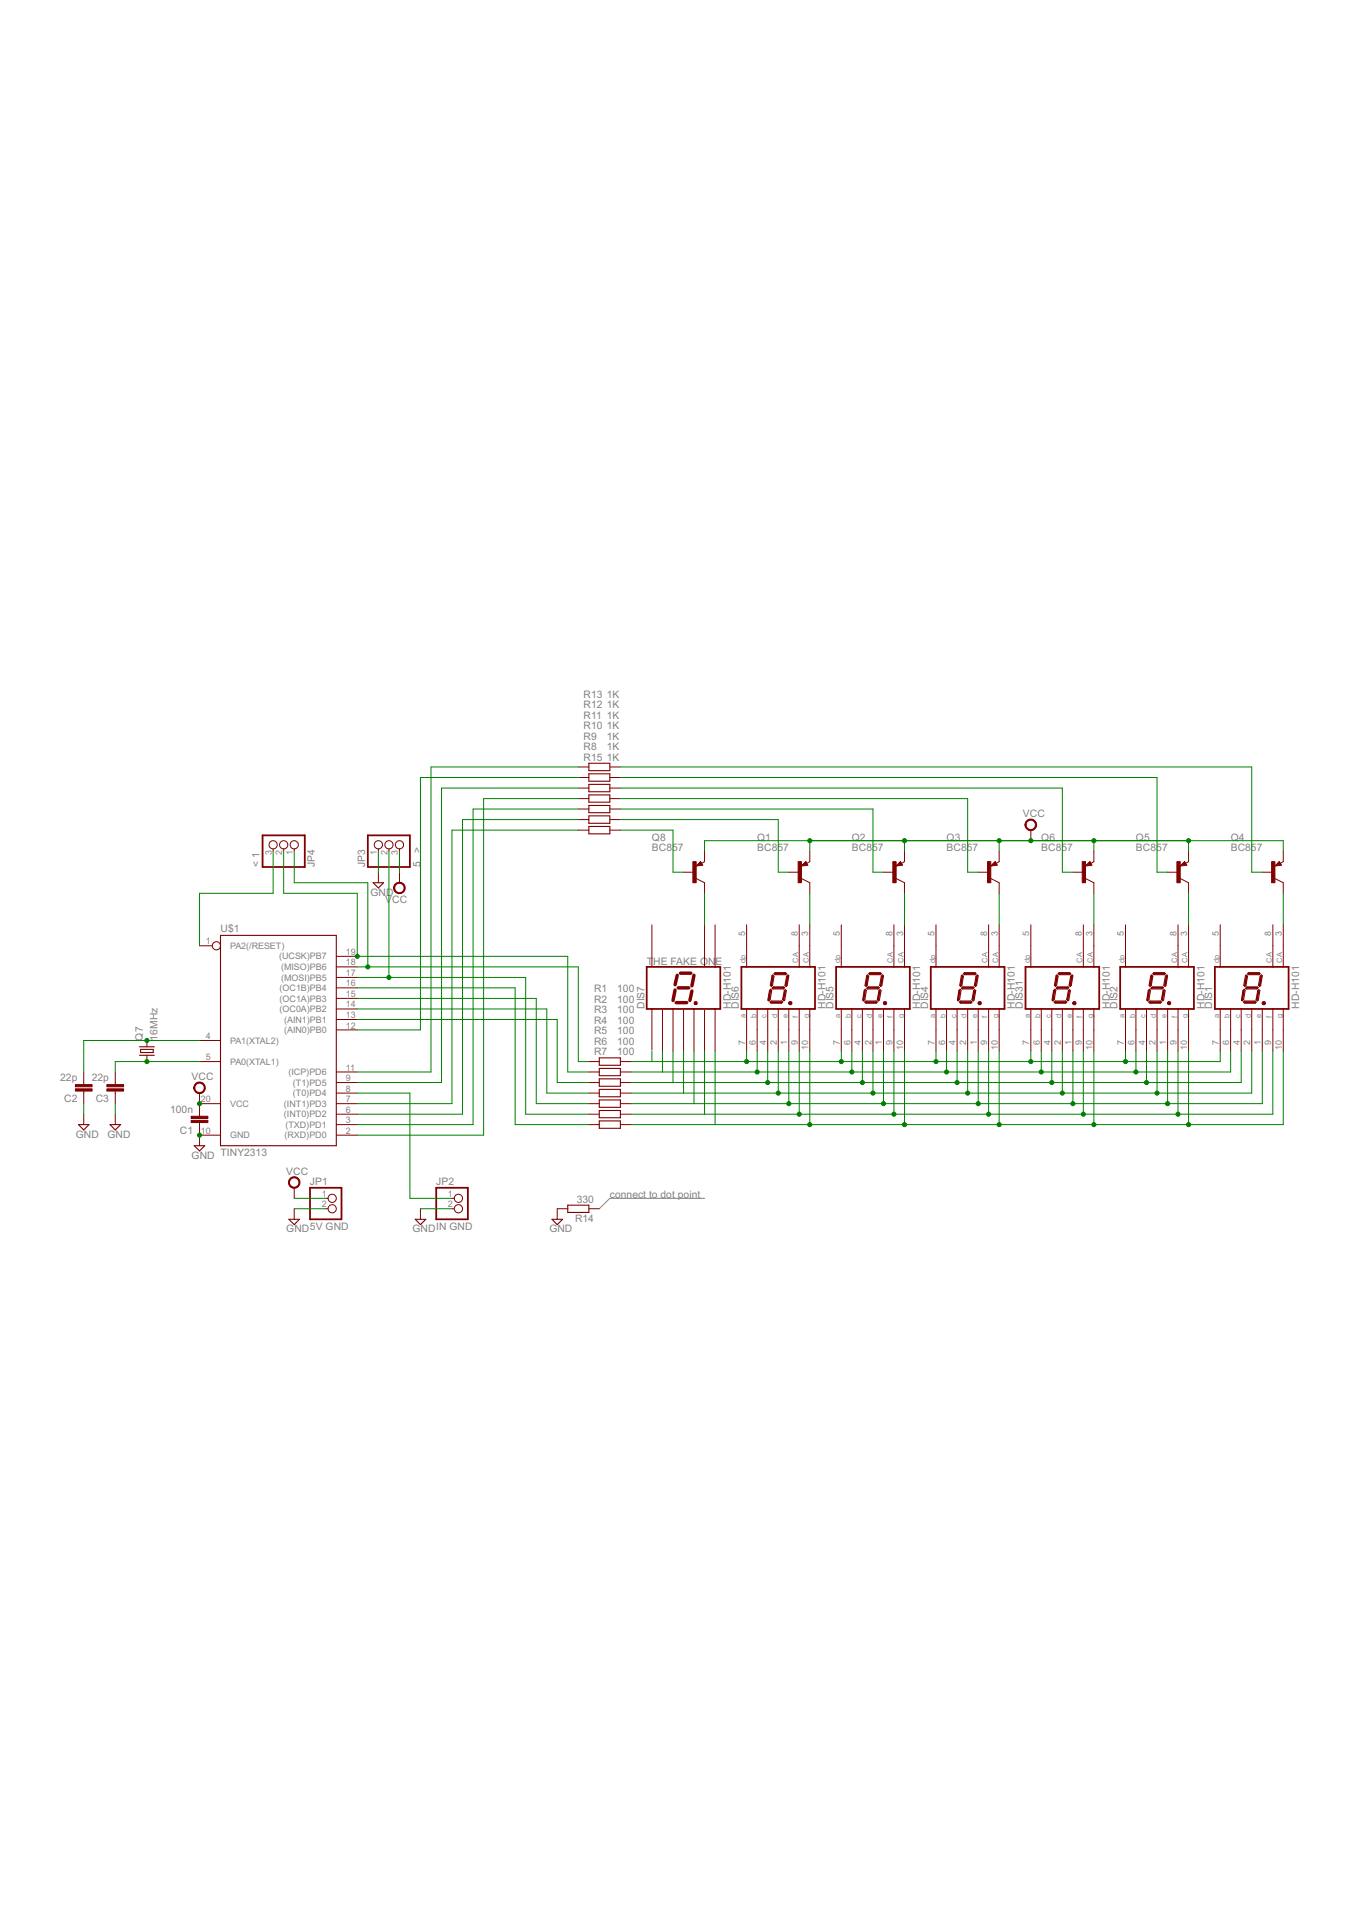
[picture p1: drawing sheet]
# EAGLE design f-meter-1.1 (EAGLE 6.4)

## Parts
C1  100n  C-EUC0805  [C0805]
C2  22p  C-EUC0805  [C0805]
C3  22p  C-EUC0805  [C0805]
DIS1  HD-H101  [HDSP-M]
DIS2  HD-H101  [HDSP-M]
DIS4  HD-H101  [HDSP-M]
DIS5  HD-H101  [HDSP-M]
DIS6  HD-H101  [HDSP-M]
DIS31  HD-H101  [HDSP-M]
JP1  5V GND  PINHD-1X2  [1X02]
JP2  IN GND  PINHD-1X2  [1X02]
JP3  5 >  PINHD-1X03_2.54-SMD-90°  [1X03SMD/90]
JP4  < 1  PINHD-1X03_2.54-SMD-90°  [1X03SMD/90]
Q1  BC857  BC857ASMD  [SOT23-BEC]
Q2  BC857  BC857ASMD  [SOT23-BEC]
Q3  BC857  BC857ASMD  [SOT23-BEC]
Q4  BC857  BC857ASMD  [SOT23-BEC]
Q5  BC857  BC857ASMD  [SOT23-BEC]
Q6  BC857  BC857ASMD  [SOT23-BEC]
Q7  16MHz  CRYSTALHC49S  [HC49/S]
Q8  BC857  BC857ASMD  [SOT23-BEC]
R1  100  R-EU_M0805  [M0805]
R2  100  R-EU_M0805  [M0805]
R3  100  R-EU_M0805  [M0805]
R4  100  R-EU_M0805  [M0805]
R5  100  R-EU_M0805  [M0805]
R6  100  R-EU_M0805  [M0805]
R7  100  R-EU_M0805  [M0805]
R8  1K  R-EU_M0805  [M0805]
R9  1K  R-EU_M0805  [M0805]
R10  1K  R-EU_M0805  [M0805]
R11  1K  R-EU_M0805  [M0805]
R12  1K  R-EU_M0805  [M0805]
R13  1K  R-EU_M0805  [M0805]
R14  330  R-EU_M0805  [M0805]
R15  1K  R-EU_M0805  [M0805]
U$1  TINY2313  TINY2313-*S*  [SO20L$]

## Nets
GND: C1.1 C2.1 C3.1 JP1.2 JP2.2 JP3.1 R14.2 U$1.10(GND)
N$1: C2.2 Q7.2 U$1.4(PA1(XTAL2))
N$2: C3.2 Q7.1 U$1.5(PA0(XTAL1))
N$3: DIS1.2(D) DIS2.2(D) DIS4.2(D) DIS5.2(D) DIS6.2(D) DIS31.2(D) R4.2
N$4: DIS1.1(E) DIS2.1(E) DIS4.1(E) DIS5.1(E) DIS6.1(E) DIS31.1(E) R5.2
N$5: DIS6.3(CA) Q1.C
N$6: DIS5.3(CA) Q2.C
N$7: DIS4.3(CA) Q3.C
N$8: DIS31.3(CA) Q6.C
N$9: DIS2.3(CA) Q5.C
N$10: DIS1.3(CA) Q4.C
N$11: Q1.B R8.2
N$12: Q2.B R9.2
N$13: Q3.B R10.2
N$14: Q6.B R11.2
N$15: Q5.B R12.2
N$16: Q4.B R13.2
N$17: R8.1 U$1.6((INT0)PD2)
N$18: DIS1.9(F) DIS2.9(F) DIS4.9(F) DIS5.9(F) DIS6.9(F) DIS31.9(F) R6.2
N$19: DIS1.7(A) DIS2.7(A) DIS4.7(A) DIS5.7(A) DIS6.7(A) DIS31.7(A) R1.2
N$20: DIS1.6(B) DIS2.6(B) DIS4.6(B) DIS5.6(B) DIS6.6(B) DIS31.6(B) R2.2
N$21: DIS1.4(C) DIS2.4(C) DIS4.4(C) DIS5.4(C) DIS6.4(C) DIS31.4(C) R3.2
N$22: DIS1.10(G) DIS2.10(G) DIS4.10(G) DIS5.10(G) DIS6.10(G) DIS31.10(G) R7.2
N$23: JP4.1 R1.1 U$1.18((MISO)PB6)
N$24: JP4.3 U$1.1(PA2(/RESET))
N$25: Q8.C
N$26: Q8.B R15.2
N$27: R15.1 U$1.7((INT1)PD3)
N$29: JP2.1 U$1.8((T0)PD4)
N$31: R9.1 U$1.3((TXD)PD1)
N$32: R10.1 U$1.2((RXD)PD0)
N$33: R11.1 U$1.9((T1)PD5)
N$34: R12.1 U$1.12((AIN0)PB0)
N$35: R13.1 U$1.11((ICP)PD6)
N$38: JP4.2 R2.1 U$1.19((UCSK)PB7)
N$39: R3.1 U$1.13((AIN1)PB1)
N$40: R4.1 U$1.14((OC0A)PB2)
N$41: R5.1 U$1.15((OC1A)PB3)
N$42: JP3.2 R6.1 U$1.17((MOSI)PB5)
N$43: R7.1 U$1.16((OC1B)PB4)
VCC: C1.2 JP1.1 JP3.3 Q1.E Q2.E Q3.E Q4.E Q5.E Q6.E Q8.E U$1.20(VCC)
Unconnected: DIS1.5(DP) DIS1.8(CA) DIS2.5(DP) DIS2.8(CA) DIS4.5(DP) DIS4.8(CA) DIS5.5(DP) DIS5.8(CA) DIS6.5(DP) DIS6.8(CA) DIS31.5(DP) DIS31.8(CA) R14.1

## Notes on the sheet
- THE FAKE ONE
- DIS7 | HD-H101
- connect to dot point
